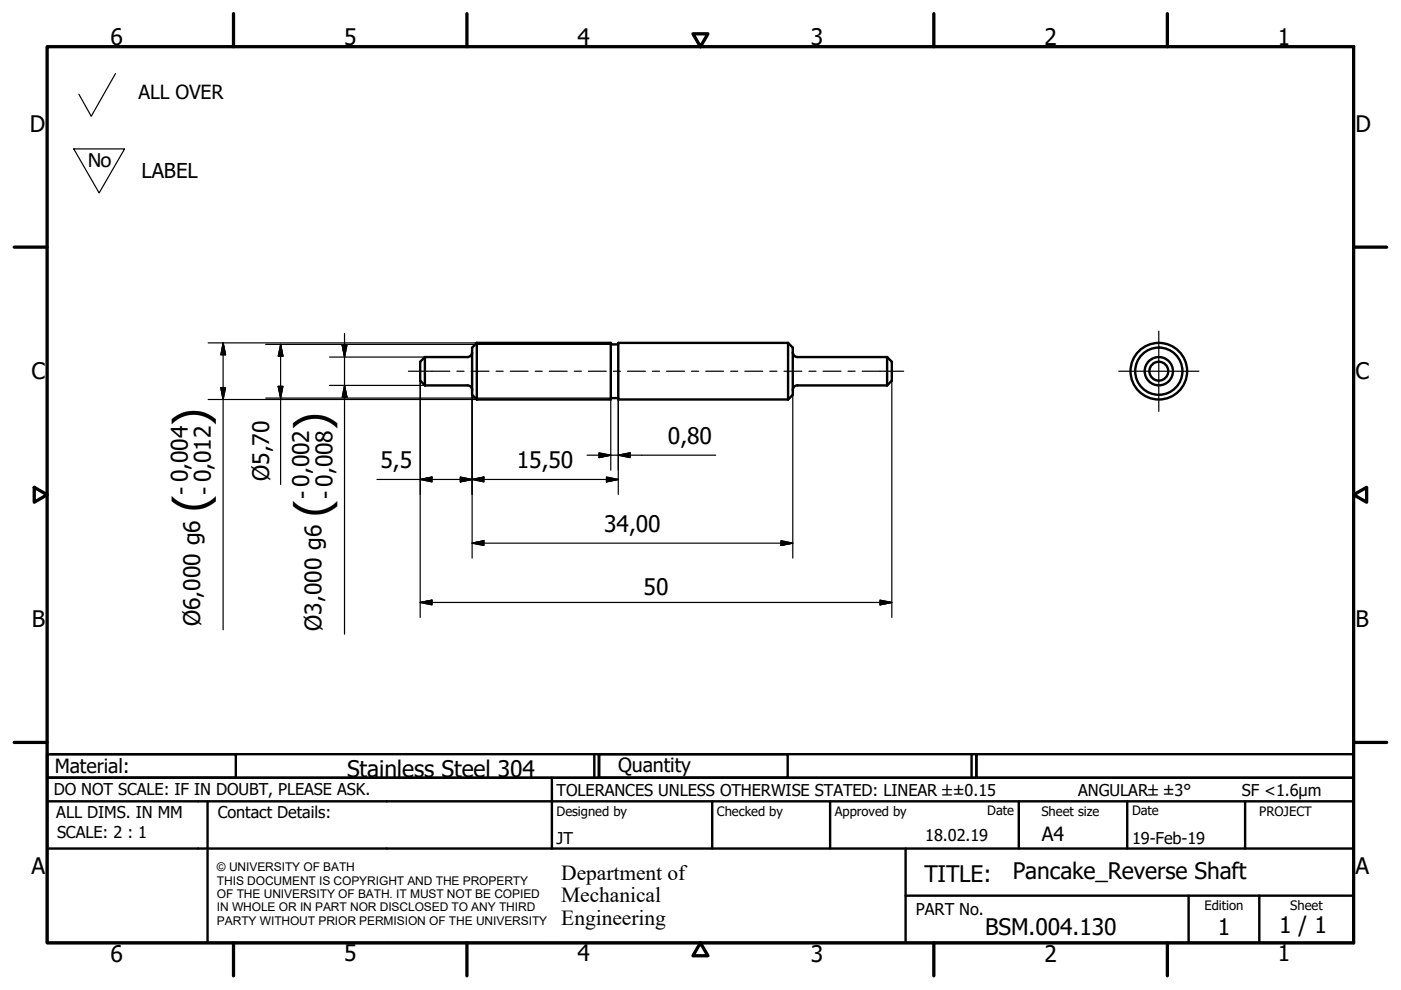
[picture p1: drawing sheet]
<svg xmlns="http://www.w3.org/2000/svg" width="297mm" height="210mm" viewBox="0 0 297 210" stroke-linecap="round" stroke-linejoin="round" font-family="sans-serif">
<!-- layer: Visible (ISO) -->
<g fill="none" stroke="#000" stroke-width=".51">
<path d="M90.1 75.7l-1 1v4l1 1M90.1 75.7v6M100.1 74.7a1.01 1.01 0 0 1-1 1h-9M101.1 72.7h28.4v12h-28.4M101.1 72.7v12M101.1 72.7l-1 1v10l1 1M129.5 73h1.6M167.1 72.7h-36v12h36M167.1 72.7v12M167.1 72.7l1 1v10l-1 1M168.1 74.7a1.01 1.01 0 0 0 1 1h19M188.1 75.7v6"/>
<path d="M188.1 75.7l1 1v4l-1 1M90.1 81.7h9M99.1 81.7a1.01 1.01 0 0 1 1 1M129.5 84.4h1.6M169.1 81.7a1.01 1.01 0 0 0-1 1M169.1 81.7h19"/>
<circle cx="245.7" cy="78.7" r="6"/>
<circle cx="245.7" cy="78.7" r="3"/>
<circle cx="245.7" cy="78.7" r="2"/>
<circle cx="245.7" cy="78.7" r="5"/>
</g>
<!-- layer: Border (ISO) -->
<g fill="none" stroke="#000" stroke-width=".7">
<path d="M10 9.9h277v190h-277zM49.5 2.9v7M99 2.9v7M146.9 7.2h3.2l-1.6 2.7zM198 2.9v7M247.5 2.9v7M3 52.4h7M287 52.4h7M7.3 103.3l2.7 1.6-2.7 1.6zM287 104.9l2.8-1.6v3.2zM3 157.4h7M287 157.4h7"/>
<path d="M49.5 199.9v7M99 199.9v7M148.5 199.9l1.6 2.7h-3.2zM198 199.9v7M247.5 199.9v7"/>
</g>
<!-- layer: Title (ISO) -->
<g fill="none" stroke="#000" stroke-width=".51">
<path d="M10 159.9h40v5h-40zM10 159.9h117v5h-117zM126 159.9v5M127 159.9h40v5h-40zM127 159.9h80v5h-80zM206 159.9v5M207 159.9h80v5h-80zM10 169.9v-5h277v5M10 169.9h277v30h-277zM10 179.9h277M44 169.9v30M117 164.9v15"/>
<path d="M151 169.9v10M176 169.9v10M192 179.9v20M216 169.9v10M239 169.9v10M264 169.9v10M192 189.9h95M252 189.9v10M267 189.9v10"/>
</g>
<!-- layer: Sketch Geometry (ISO) -->
<path d="M24.5 15.6l-5.2 9.1-2.6-4.7M15.6 31.6h10.8l-5.4 9.3z" fill="none" stroke="#000" stroke-width=".25"/>
<!-- layer: Dimension (ISO) -->
<g fill="none" stroke="#000" stroke-width=".25">
<path d="M44.1 72.7h57M47.3 72.7l.5 2.5h-1zM47.3 72.7v60.8M56.3 73h73.2M59.5 73l.5 2.5h-1zM59.5 73v29.7M69.9 75.7h20.2M72.6 73.2h1l-.6 2.5zM73 70.7v63.8M44.1 84.7h57M46.8 82.2h1l-.5 2.5zM56.3 84.4h73.2"/>
<path d="M59 81.9h1l-.5 2.5zM69.9 81.7h20.2M73 81.7l.6 2.5h-1zM89.1 80.7v50.2M100.1 83.7v34.6M124.5 96.5h27.2M127 96l2.5 .5-2.5 .5zM129.5 84.7v15M131.1 96.5l2.5-.5v1zM131.1 84.4v20.4M168.1 83.7v34.6M189.1 80.7v50.2"/>
<path d="M79.9 101.7h51.2M89.1 101.7l2.5-.6v1.1zM97.6 101.1l2.5 .6-2.5 .5zM100.1 101.7l2.5-.6v1.1zM100.1 115.2l2.5-.5v.9zM100.1 115.2h68M128.6 101.1l2.5 .6-2.5 .5zM165.6 114.7l2.5 .5-2.5 .4zM89.1 127.7l2.5-.5v1zM89.1 127.7h100M186.6 127.2l2.5 .5-2.5 .5z"/>
</g>
<g fill="#000" stroke="#000" stroke-width=".25">
<path d="M47.3 72.7l.5 2.5zM47.3 72.7l.5 2.5h-1zM59.5 73l.5 2.5zM59.5 73l.5 2.5h-1zM72.6 73.2l.4 2.5zM72.6 73.2h1l-.6 2.5zM46.8 82.2l.5 2.5zM46.8 82.2h1l-.5 2.5zM59 81.9l.5 2.5zM59 81.9h1l-.5 2.5zM73 81.7l.6 2.5zM73 81.7l.6 2.5h-1z"/>
<path d="M127 97l2.5-.5zM127 96l2.5 .5-2.5 .5zM131.1 96.5l2.5-.5zM131.1 96.5l2.5-.5v1zM89.1 101.7l2.5-.6zM89.1 101.7l2.5-.6v1.1zM97.6 102.2l2.5-.5zM97.6 101.1l2.5 .6-2.5 .5zM100.1 101.7l2.5-.6zM100.1 101.7l2.5-.6v1.1zM100.1 115.2l2.5-.5zM100.1 115.2l2.5-.5v.9z"/>
<path d="M128.6 102.2l2.5-.5zM128.6 101.1l2.5 .6-2.5 .5zM165.6 115.6l2.5-.4zM165.6 114.7l2.5 .5-2.5 .4zM89.1 127.7l2.5-.5zM89.1 127.7l2.5-.5v1zM186.6 128.2l2.5-.5zM186.6 127.2l2.5 .5-2.5 .5z"/>
</g>
<!-- layer: Center Mark (ISO) -->
<path d="M237.2 78.7h17M245.7 70.2v17" fill="none" stroke="#000" stroke-width=".25"/>
<!-- layer: Centerline (ISO) -->
<g fill="none" stroke="#000" stroke-width=".25">
<path d="M86.6 78.7h8.8M96.9 78.7h1.5M99.9 78.7h3.8M105.2 78.7h1.5M108.2 78.7h3.8M113.5 78.7h1.5M116.5 78.7h3.7M121.8 78.7h1.5M124.8 78.7h3.7M130 78.7h1.6M133.1 78.7h3.7M138.3 78.7h1.5"/>
<path d="M141.3 78.7h3.8M146.6 78.7h1.5M149.6 78.7h3.8M154.9 78.7h1.5M157.9 78.7h3.8M163.2 78.7h1.5M166.2 78.7h3.8M171.5 78.7h1.5M174.5 78.7h3.8M179.8 78.7h1.5M182.8 78.7h8.8"/>
</g>
<g font-size="9.7">
<text x="43.9" y="90.3" transform="rotate(-90 43.9 90.3)">)</text>
<text x="69.6" y="91.2" transform="rotate(-90 69.6 91.2)">)</text>
<text x="43.9" y="108.6" transform="rotate(-90 43.9 108.6)">(</text>
<text x="69.6" y="109.5" transform="rotate(-90 69.6 109.5)">(</text>
</g>
<g font-size="4.8">
<text x="23.4" y="9.5">6</text>
<text x="72.9" y="9.5">5</text>
<text x="122.4" y="9.5">4</text>
<text x="171.9" y="9.5">3</text>
<text x="221.4" y="9.5">2</text>
<text x="270.9" y="9.5">1</text>
<text x="6.3" y="27.9">D</text>
<text x="287.4" y="27.9">D</text>
<text x="6.7" y="80.4">C</text>
<text x="287.4" y="80.4">C</text>
<text x="141.6" y="94.1">0,80</text>
<text x="57.1" y="102" transform="rotate(-90 57.1 102)">Ø5,70</text>
<text x="80.7" y="99.3">5,5</text>
<text x="109.6" y="99.3">15,50</text>
<text x="40" y="104.9" transform="rotate(-90 40 104.9)">- 0,004</text>
<text x="44.9" y="104.9" transform="rotate(-90 44.9 104.9)">- 0,012</text>
<text x="65.8" y="105.8" transform="rotate(-90 65.8 105.8)">- 0,002</text>
<text x="70.7" y="105.8" transform="rotate(-90 70.7 105.8)">- 0,008</text>
<text x="128.1" y="112.7">34,00</text>
<text x="136.5" y="126.1">50</text>
<text x="6.8" y="132.9">B</text>
<text x="42.4" y="132.8" transform="rotate(-90 42.4 132.8)">Ø6,000 g6</text>
<text x="68.2" y="133.7" transform="rotate(-90 68.2 133.7)">Ø3,000 g6</text>
<text x="287.4" y="132.9">B</text>
<text x="73.6" y="164.7">Stainless Steel 304</text>
<text x="6.7" y="185.4">A</text>
<text x="287.4" y="185.4">A</text>
<text x="196" y="187">TITLE:</text>
<text x="214.7" y="186.4">Pancake_Reverse Shaft</text>
<text x="271.2" y="197.9">1 / 1</text>
<text x="23.4" y="203.9">6</text>
<text x="72.9" y="203.8">5</text>
<text x="122.4" y="203.8">4</text>
<text x="171.9" y="203.9">3</text>
<text x="208.9" y="198.2">BSM.004.130</text>
<text x="221.4" y="203.9">2</text>
<text x="258.2" y="198.2">1</text>
<text x="270.9" y="203.8">1</text>
</g>
<text font-size="4.7" x="18.5" y="35.3">No</text>
<g font-size="4.6">
<text x="119" y="186.5">Department of</text>
<text x="119" y="191.3">Mechanical</text>
<text x="119" y="196">Engineering</text>
</g>
<text font-size="4.3" x="30" y="37.8">LABEL</text>
<g font-size="4.1">
<text x="29.3" y="21.1">ALL OVER</text>
<text x="11.6" y="163.9">Material:</text>
<text x="131" y="163.7">Quantity</text>
<text x="220.9" y="178.4">A4</text>
</g>
<g font-size="3.5">
<text x="11.4" y="168.5">DO NOT SCALE: IF IN DOUBT, PLEASE ASK.</text>
<text x="11.9" y="173.5">ALL DIMS. IN MM</text>
<text x="46.2" y="173.5">Contact Details:</text>
<text x="118" y="168.8">TOLERANCES UNLESS OTHERWISE STATED: LINEAR ±±0.15</text>
<text x="228.6" y="168.8">ANGULAR±±3°</text>
<text x="263.3" y="168.8">SF &lt;1.6µm</text>
<text x="12.1" y="177.6">SCALE: 2 : 1</text>
<text x="118" y="178.9">JT</text>
<text x="196.2" y="178.3">18.02.19</text>
<text x="240" y="178.9">19-Feb-19</text>
<text x="194.2" y="194.1">PART No.</text>
</g>
<g font-size="2.8">
<text x="118" y="173">Designed by</text>
<text x="152" y="173">Checked by</text>
<text x="177" y="173">Approved by</text>
<text x="209.3" y="172.9">Date</text>
<text x="220.8" y="173">Sheet size</text>
<text x="240" y="172.9">Date</text>
<text x="267" y="172.9">PROJECT</text>
<text x="255.4" y="193">Edition</text>
<text x="273.6" y="193">Sheet</text>
</g>
<g font-size="2.5">
<text x="46" y="184.7">© UNIVERSITY OF BATH</text>
<text x="46" y="187.6">THIS DOCUMENT IS COPYRIGHT AND THE PROPERTY</text>
<text x="46" y="190.4">OF THE UNIVERSITY OF BATH. IT MUST NOT BE COPIED</text>
<text x="46" y="193.2">IN WHOLE OR IN PART NOR DISCLOSED TO ANY THIRD</text>
<text x="46" y="196.1">PARTY WITHOUT PRIOR PERMISION OF THE UNIVERSITY</text>
</g>
</svg>
